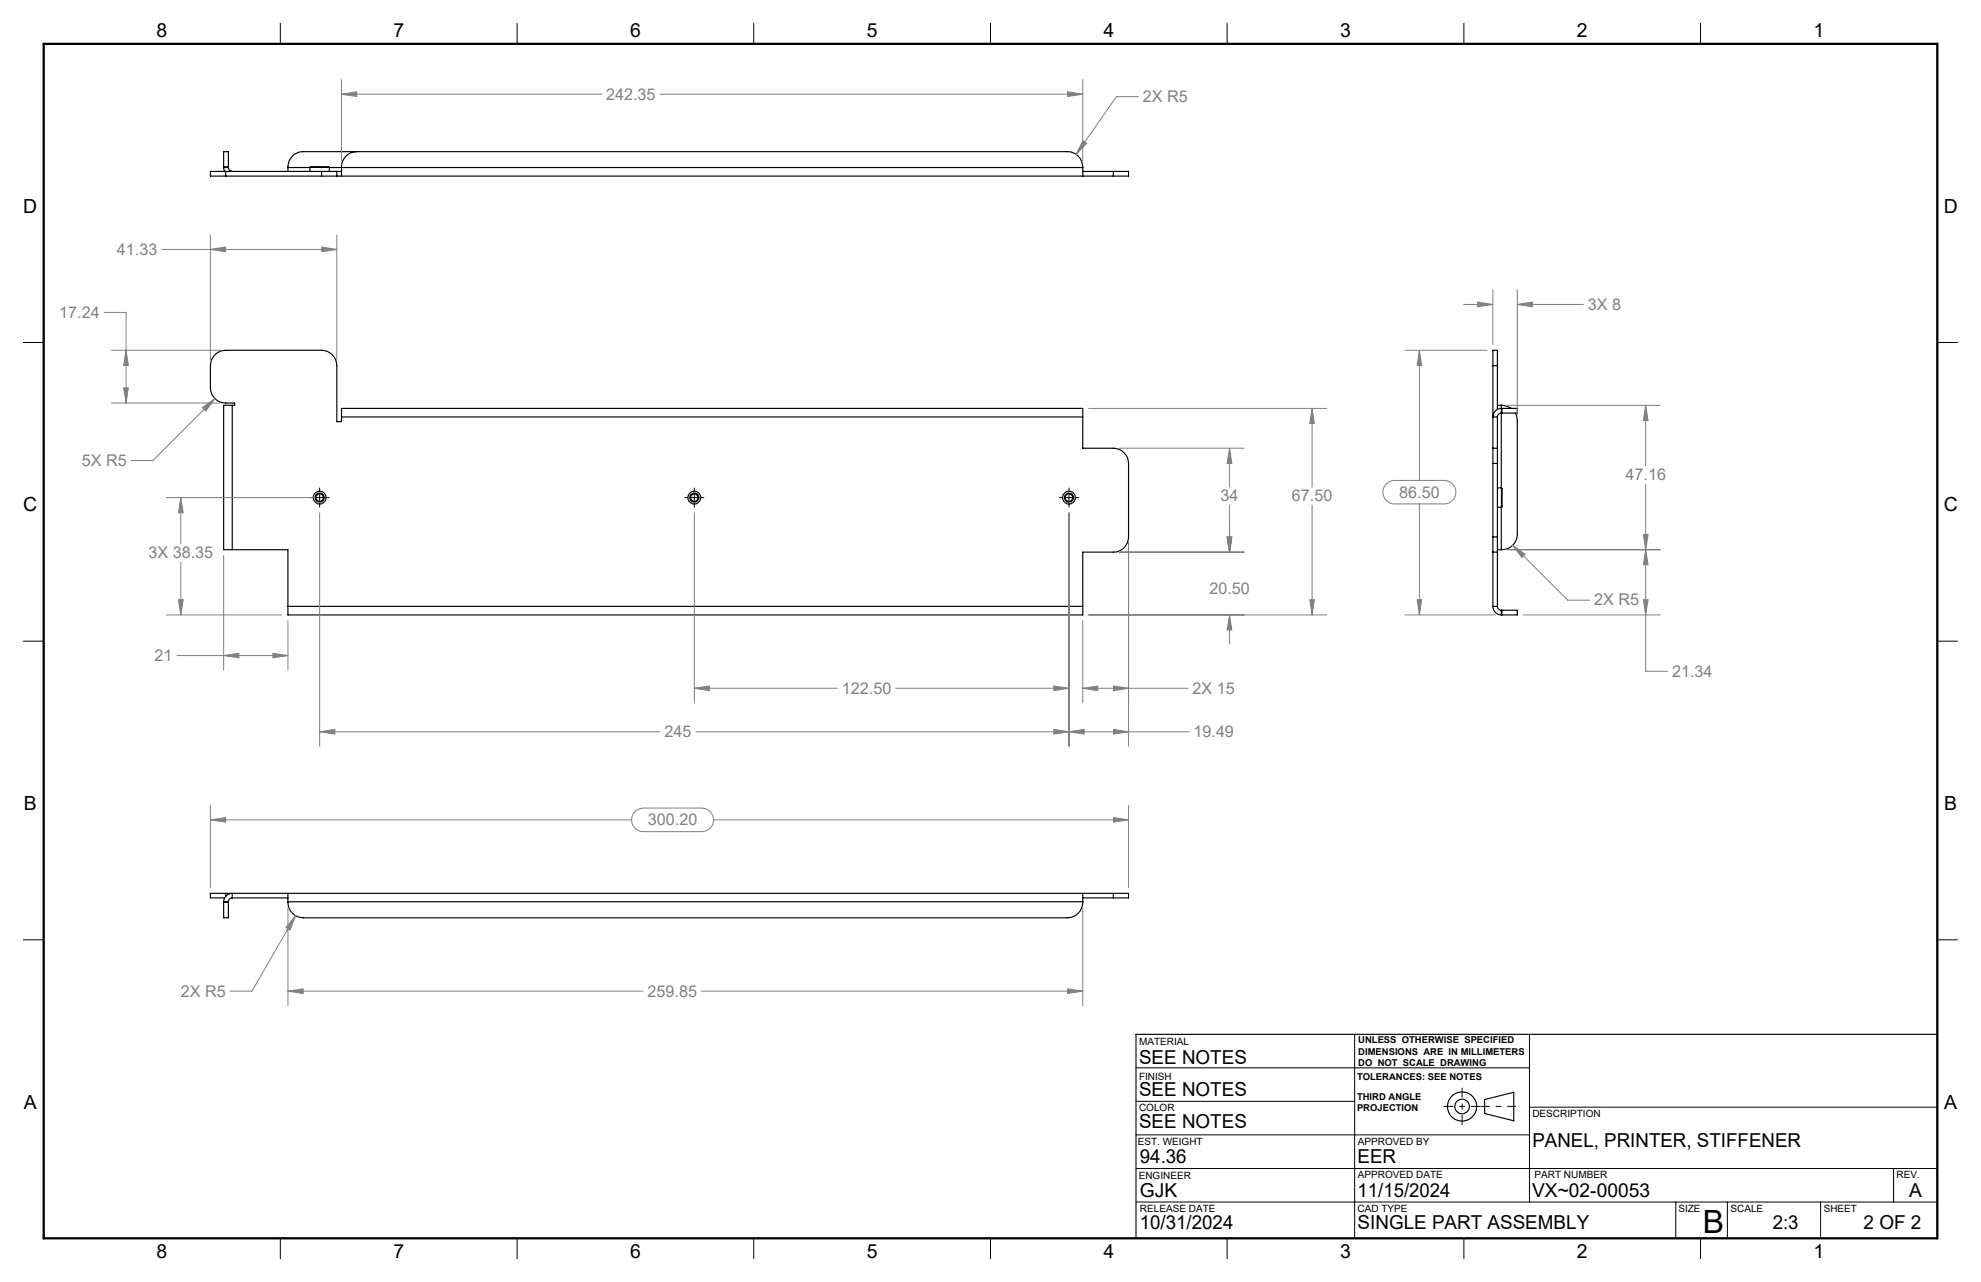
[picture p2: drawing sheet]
<svg xmlns="http://www.w3.org/2000/svg" width="432mm" height="279mm" viewBox="0 0 432 279" stroke-linecap="round" stroke-linejoin="round" font-family="sans-serif">
<g fill="none" stroke="#000" stroke-width=".25">
<path d="M48.8 36.4v-3.3h1v3.3M48.8 36.5l.2 .9M48.8 36.4v.1M48.8 36.4h1M48.8 36.5h1M49.2 37.4h-3.3v1h3.3M49.2 37.4v1M49.2 37.4h20.9M49.2 38.4h20.9M49.8 36.5a.84 .84 0 0 0 .8 .9M49.8 36.4v.1M62.8 36.5a3.3 3.3 0 0 1 3.3-3.4h166.6a3.3 3.3 0 0 1 3.3 3.4"/>
<path d="M62.8 36.5v.9M62.8 36.5h4.8M67.6 36.5h4.2M67.6 36.5v.9M70.1 38.4h3.3M70.1 37.4h3.3M70.1 37.4v1M71.8 36.5v.9M71.8 36.5h164.2M73.4 37.4v1M73.4 37.4h1M73.4 38.4h169.3"/>
<path d="M77.8 33.1a3.6 3.6 0 0 0-3.4 4.4v.9M236 36.5v1.9M236 37.4h6.7M242.7 37.4h3.3v1h-3.3M242.7 37.4v1M325.4 79.7v-3.4h1v3.4M325.4 79.7v18M325.4 79.7h1M326.4 79.7v9.5M50.6 88.3h.6v-.5a4.9 4.9 0 0 1-4.4-.9 3.1 3.1 0 0 1-.9-2.4v-4.8a3.4 3.4 0 0 1 3.3-3.4h20.9a3.4 3.4 0 0 1 3.3 3.4v12.2h1v-1M50.6 88.3h-1.8v31.5h1.8M50.6 88.3v31.5"/>
<path d="M74.4 90.9v-1.9h161.6v1.9M74.4 90.9h161.6M236 90.9v6.8h6.7a3.4 3.4 0 0 1 3.3 3.3v16a3.3 3.3 0 0 1-3.3 3.3h-6.7v11.9M325.4 97.7v3.3M325.4 97.7h1M326.4 97.7v3.3M326.4 88.3h.8M326.4 90.9v6.8M327.2 88.3l.8 .1 1.4 .6M327.2 88.3v18M327.4 89h3.3v1h-3.3M327.4 89a1.86 1.86 0 0 0-2 1.9h1"/>
<path d="M327.4 90a.88 .88 0 0 0-1 .9M327.4 89v1M330.3 90l.4 1v.7v24.8a3.4 3.4 0 0 1-3.5 3.3M50.6 119.8h12.2v12.4M325.4 117v3.3M325.4 101h1M325.4 117h1M325.4 101v16M326.4 117v3.3M326.4 119.8h.8M326.4 106.3h.9M326.4 110.6h.9"/>
<path d="M326.4 101v16M327.2 110.6v9.2M327.3 106.3v4.3M327.3 106.3l.1 .2v4l-.1 .1M62.8 132.2v1.8h173.2v-1.8M62.8 132.2h173.2M325.4 132.2a1.87 1.87 0 0 0 1.8 1.8M325.4 132.2h1M325.4 120.3h1M325.4 120.3v11.9M326.4 132.2a.84 .84 0 0 0 .8 .8M326.4 120.3v11.9"/>
<path d="M327.2 134h.2M327.2 133v1M327.2 133h.2M327.4 133h3.3v1h-3.3M327.4 133v1M48.8 196.7v3.3h1v-3.3M48.8 196.5v.2M48.8 196.5h1M48.8 196.7h1M49.2 194.7h-3.3v1h3.1M49.2 194.7h193.5M49.2 194.7v.6"/>
<path d="M49.8 196.5v.2M50.6 195.7a.84 .84 0 0 0-.8 .8M50.6 195.7v-1a1.87 1.87 0 0 0-1.8 1.8M50.6 195.7h12.2M62.8 196.5a3.3 3.3 0 0 0 3.3 3.5h166.6a3.4 3.4 0 0 0 3.3-3.5M62.8 194.7v1.8M62.8 196.5h173.2M236 194.7v1.8M236 195.7h6.7M242.7 194.7h3.3v1h-3.3M242.7 194.7v1M323.6 239.6l6.4-1.5v6.2l-6.4-1.6z"/>
<path d="M422.3 225.4h-174.7v44.5"/>
<circle cx="69.7" cy="108.5" r="1.4"/>
<circle cx="69.7" cy="108.4" r=".99"/>
<circle cx="69.7" cy="108.5" r=".81"/>
<circle cx="151.3" cy="108.5" r="1.4"/>
<circle cx="151.3" cy="108.4" r=".99"/>
<circle cx="151.3" cy="108.5" r=".81"/>
<circle cx="233" cy="108.5" r=".82"/>
<circle cx="233" cy="108.5" r="1.4"/>
<circle cx="233" cy="108.4" r=".99"/>
<circle cx="318.7" cy="241.1" r="3.2"/>
<circle cx="318.7" cy="241.2" r="1.6"/>
</g>
<g fill="none" stroke="#808080" stroke-width=".22">
<path d="M74.4 17.4v17.7M236 17.4v17.7M74.4 20.5l3.4-.5v1zM74.4 20.5h56.7M143.9 20.5h92.1M232.7 20l3.3 .5-3.3 .5zM236 30.7l.9 .5-2.3 2.5zM248.1 21.1h-4.8l-8.7 12.6M35.2 54.4h38.2M45.9 54.4l3.3-.6v1.1zM45.9 51.2v27.2M70.1 53.8l3.3 .6-3.3 .5z"/>
<path d="M73.4 51.2v27.2M22.7 68.1h4.8v19.7M24.3 76.3h23.6M27.5 76.3l.5 3.4h-1zM306.2 76.3h17.9M309.4 76.3l.5 3.4h-1zM309.4 76.3v28.4M319.1 66.4h6.3M322.1 65.8l3.3 .6-3.3 .5zM325.4 63.2v11.9M330.7 66.4l3.3-.6v1.1zM330.7 63.2v27.2"/>
<path d="M330.7 66.4h14.4M24.3 87.8h23.6M27 84.5h1l-.5 3.3zM44.1 88.8l2.7-1.9-1.9 2.7zM46.8 86.9l-13.5 13.5h-4.7M237.3 89h51.9M243.9 97.7h27.3M268 97.7l.5 3.3h-1zM268 97.7v8.5M286 89l.5 3.3h-1zM286 89v17.2M328.6 88.3h33.3"/>
<path d="M358.7 88.3l.5 3.4h-1zM358.7 88.3v13.2M36.2 108.4h32.2M39.4 108.4l.5 3.4h-1zM39.4 108.4v10.2M69.7 111.8v50.9M151.3 111.8v41.4M233 111.8v50.9M246 118.3v44.4M267.5 117.1h1l-.5 3.2zM268 110.1v10.2M286 110.1v23.9"/>
<path d="M302 105.7a2.51 2.51 0 0 1 2-1h10.8a2.56 2.56 0 0 1 2.5 2.6 2.56 2.56 0 0 1-2.5 2.5h-10.8a2.54 2.54 0 0 1-2.3-1.4 2.54 2.54 0 0 1 .3-2.7zM309.4 109.8v24.2M328.6 119.8h33.3M329.7 118.8l2.7 2-.7 .7zM329.7 118.8l12 12h4.8M358.2 116.5h1l-.5 3.3zM358.7 119.8l.5 3.3h-1zM358.7 105.5v40.8h4.8M36.2 134h25.3M38.9 130.7h1l-.5 3.3zM39.4 122.5v11.5M48.8 121.1v24.9"/>
<path d="M62.8 135.3v10.7M236 135.3v17.9M237.3 134h51.9M243.9 120.3h27.3M268 134l.5 3.3h-1zM268 134v6.4M285.5 130.7h1l-.5 3.3zM306.2 134h19.8M308.9 130.7h1l-.5 3.3zM332 134h29.9M358.2 130.7h1l-.5 3.3zM38.6 142.9h24.2"/>
<path d="M48.8 142.9l3.3-.5v1zM59.5 142.4l3.3 .5-3.3 .5zM69.7 159.5l3.3-.5v1zM69.7 159.5h74.1M151.3 150l3.4-.5v1zM151.3 150h31.2M151.7 159.5h107.5M195.3 150h37.7M229.7 149.5l3.3 .5-3.3 .5zM229.7 159l3.3 .5-3.3 .5zM233 159.5l3.3-.5v1zM236 150l3.3-.5v1z"/>
<path d="M236 150h23M242.7 149.5l3.3 .5-3.3 .5zM242.7 159l3.3 .5-3.3 .5zM45.9 178.7l3.3-.5v1zM45.9 175.5v17.9M45.9 178.7h91.8M138.5 176.7l.8-.4 .9-.2h12.8a2.58 2.58 0 0 1 2.5 2.6 2.58 2.58 0 0 1-2.5 2.6h-12.8a2.58 2.58 0 0 1-2.4-1.7 2.58 2.58 0 0 1 .7-2.9zM155.5 178.7h90.5M242.7 178.2l3.3 .5-3.3 .5zM246 175.5v17.9M62.8 197.8v21.4M64.4 199.6l-1.2 3.1-.9-.5z"/>
<path d="M64.4 199.6l-9.5 16.4h-4.7M236 197.9v21.3M62.8 216l3.3-.5v1zM62.8 216h77.4M152.9 216h83.1M232.7 215.5l3.3 .5-3.3 .5z"/>
</g>
<path d="M330.4 241.1h-7.5" fill="none" stroke="#000" stroke-width=".22" stroke-dasharray="15.2 1.3 1.3 1.3" stroke-dashoffset="13.4" stroke-linecap="butt"/>
<path d="M318.7 237.1v8.1M314.7 241.1h8.1" fill="none" stroke="#000" stroke-width=".22" stroke-dasharray="15.2 1.3 1.3 1.3" stroke-dashoffset="13.1" stroke-linecap="butt"/>
<g fill="none" stroke="#000" stroke-width=".22">
<path d="M61.1 5.1v4.5M112.7 5.1v4.5M164.3 5.1v4.5M215.9 5.1v4.5M267.5 5.1v4.5M319.1 5.1v4.5M370.7 5.1v4.5M5.1 74.6h4.4M422.3 74.6h4.4M67.6 108.4h.7M69 108.4h1.3M69.7 106.4v.7"/>
<path d="M69.7 107.8v1.3M69.7 109.8v.7M71 108.4h.8M149.3 108.4h.7M150.7 108.4h1.3M151.3 106.4v.7M151.3 107.8v1.3M151.3 109.8v.7M152.7 108.4h.7M230.9 108.4h.8M232.3 108.4h1.4M233 106.4v.7"/>
<path d="M233 107.8v1.3M233 109.8v.7M234.4 108.4h.7M5.1 139.7h4.4M422.3 139.7h4.4M5.1 204.8h4.4M422.3 204.8h4.4M247.6 232.7h85.8M295.3 225.4v44.5M333.4 225.4v36.6M247.6 254.7h174.7M247.6 247.3h85.8"/>
<path d="M247.6 240h47.7M333.4 241.3h88.9M412.7 254.7v7.3M61.1 269.9v4.4M112.7 269.9v4.4M164.3 269.9v4.4M215.9 269.9v4.4M247.6 262h174.7M267.5 269.9v4.4M319.1 269.9v4.4M365.3 262v7.9M370.7 269.9v4.4"/>
<path d="M376.5 262v7.9M396.8 262v7.9"/>
</g>
<path d="M9.5 9.6h412.8v260.3h-412.8z" fill="none" stroke="#000" stroke-width=".5"/>
<path d="M242.7 149.5l3.3 .5-3.3 .5zM236 150l3.3-.5v1zM38.9 130.7h1l-.5 3.3zM39.4 108.4l.5 3.4h-1zM242.7 159l3.3 .5-3.3 .5zM233 159.5l3.3-.5v1zM229.7 149.5l3.3 .5-3.3 .5zM151.3 150l3.4-.5v1zM69.7 159.5l3.3-.5v1zM229.7 159l3.3 .5-3.3 .5zM268 97.7l.5 3.3h-1zM267.5 117.1h1l-.5 3.2zM70.1 53.8l3.3 .6-3.3 .5zM45.9 54.4l3.3-.6v1.1zM48.8 142.9l3.3-.5v1zM59.5 142.4l3.3 .5-3.3 .5zM268 134l.5 3.3h-1zM267.5 117.1h1l-.5 3.2zM44.1 88.8l.8 .8 1.9-2.7zM27.5 76.3l.5 3.4h-1zM27 84.5h1l-.5 3.3zM285.5 130.7h1l-.5 3.3zM286 89l.5 3.3h-1zM308.9 130.7h1l-.5 3.3zM309.4 76.3l.5 3.4h-1zM329.7 118.8l2 2.7 .7-.7zM322.1 65.8l3.3 .6-3.3 .5zM330.7 66.4l3.3-.6v1.1zM358.2 116.5h1l-.5 3.3zM358.7 88.3l.5 3.4h-1zM358.2 130.7h1l-.5 3.3zM358.7 119.8l.5 3.3h-1zM45.9 178.7l3.3-.5v1zM242.7 178.2l3.3 .5-3.3 .5zM64.4 199.6l-2.1 2.6 .9 .5zM62.8 216l3.3-.5v1zM232.7 215.5l3.3 .5-3.3 .5zM232.7 20l3.3 .5-3.3 .5zM74.4 20.5l3.4-.5v1zM236 30.7l-1.4 3 2.3-2.5z" fill="#808080"/>
<text font-size="7" x="371.2" y="268.7">B</text>
<g font-size="4.2">
<text x="34.1" y="8.1">8</text>
<text x="85.7" y="8.1">7</text>
<text x="137.3" y="8.1">6</text>
<text x="188.9" y="8.1">5</text>
<text x="240.5" y="8.1">4</text>
<text x="292.1" y="8.1">3</text>
<text x="343.7" y="8.1">2</text>
<text x="395.3" y="8.1">1</text>
<text x="5.1" y="46.4">D</text>
<text x="423.7" y="46.4">D</text>
<text x="5.1" y="111.4">C</text>
<text x="423.7" y="111.4">C</text>
<text x="5.2" y="176.5">B</text>
<text x="423.8" y="176.5">B</text>
<text x="248.3" y="232">SEE NOTES</text>
<text x="248.3" y="238.9">SEE NOTES</text>
<text x="5.2" y="241.6">A</text>
<text x="248.3" y="245.9">SEE NOTES</text>
<text x="423.8" y="241.6">A</text>
<text x="334" y="249.9">PANEL, PRINTER, STIFFENER</text>
<text x="248.5" y="253.4">94.36</text>
<text x="295.9" y="253.4">EER</text>
<text x="248.5" y="260.8">GJK</text>
<text x="295.9" y="260.8">11/15/2024</text>
<text x="334" y="260.8">VX~02-00053</text>
<text x="416.1" y="260.9">A</text>
<text x="248.5" y="267.9">10/31/2024</text>
<text x="295.9" y="267.9">SINGLE PART ASSEMBLY</text>
<text x="386.4" y="267.9">2:3</text>
<text x="406.2" y="267.9">2 OF 2</text>
<text x="34.1" y="274.2">8</text>
<text x="85.7" y="274.2">7</text>
<text x="137.3" y="274.2">6</text>
<text x="188.9" y="274.2">5</text>
<text x="240.5" y="274.2">4</text>
<text x="292.1" y="274.2">3</text>
<text x="343.7" y="274.2">2</text>
<text x="395.3" y="274.2">1</text>
</g>
<g font-size="3.5" fill="#808080">
<text x="132.1" y="21.7">242.35</text>
<text x="249.1" y="22.2">2X R5</text>
<text x="25.5" y="55.5">41.33</text>
<text x="12.9" y="69.2">17.24</text>
<text x="346.1" y="67.5">3X 8</text>
<text x="17.8" y="101.5">5X R5</text>
<text x="354.3" y="104.7">47.16</text>
<text x="266.1" y="109.3">34</text>
<text x="281.6" y="109.3">67.50</text>
<text x="305" y="108.4">86.50</text>
<text x="32.4" y="121.7">3X 38.35</text>
<text x="263.6" y="129.5">20.50</text>
<text x="347.5" y="132">2X R5</text>
<text x="33.7" y="144">21</text>
<text x="364.5" y="147.5">21.34</text>
<text x="183.5" y="151.2">122.50</text>
<text x="260" y="151.2">2X 15</text>
<text x="144.8" y="160.6">245</text>
<text x="260.2" y="160.6">19.49</text>
<text x="141.2" y="179.8">300.20</text>
<text x="39.4" y="217.2">2X R5</text>
<text x="141.2" y="217.2">259.85</text>
</g>
<g font-size="2.2">
<text x="248.3" y="227.6">MATERIAL</text>
<text x="248.3" y="235.3">FINISH</text>
<text x="248.3" y="242.1">COLOR</text>
<text x="334" y="243.4">DESCRIPTION</text>
<text x="248" y="249.5">EST. WEIGHT</text>
<text x="296" y="249.5">APPROVED BY</text>
<text x="248.2" y="257">ENGINEER</text>
<text x="296" y="256.8">APPROVED DATE</text>
<text x="334.5" y="256.8">PART NUMBER</text>
<text x="413.4" y="256.8">REV.</text>
<text x="248.5" y="264">RELEASE DATE</text>
<text x="295.9" y="264">CAD TYPE</text>
<text x="365.8" y="264">SIZE</text>
<text x="377.2" y="264">SCALE</text>
<text x="397.5" y="264">SHEET</text>
</g>
<g font-size="2.1">
<text x="296.1" y="227.3">UNLESS OTHERWISE SPECIFIED</text>
<text x="296.1" y="229.8">DIMENSIONS ARE IN MILLIMETERS</text>
<text x="296.1" y="232.3">DO NOT SCALE DRAWING</text>
<text x="295.8" y="235.3">TOLERANCES: SEE NOTES</text>
<text x="295.8" y="239.6">THIRD ANGLE</text>
<text x="295.8" y="242.1">PROJECTION</text>
</g>
</svg>
